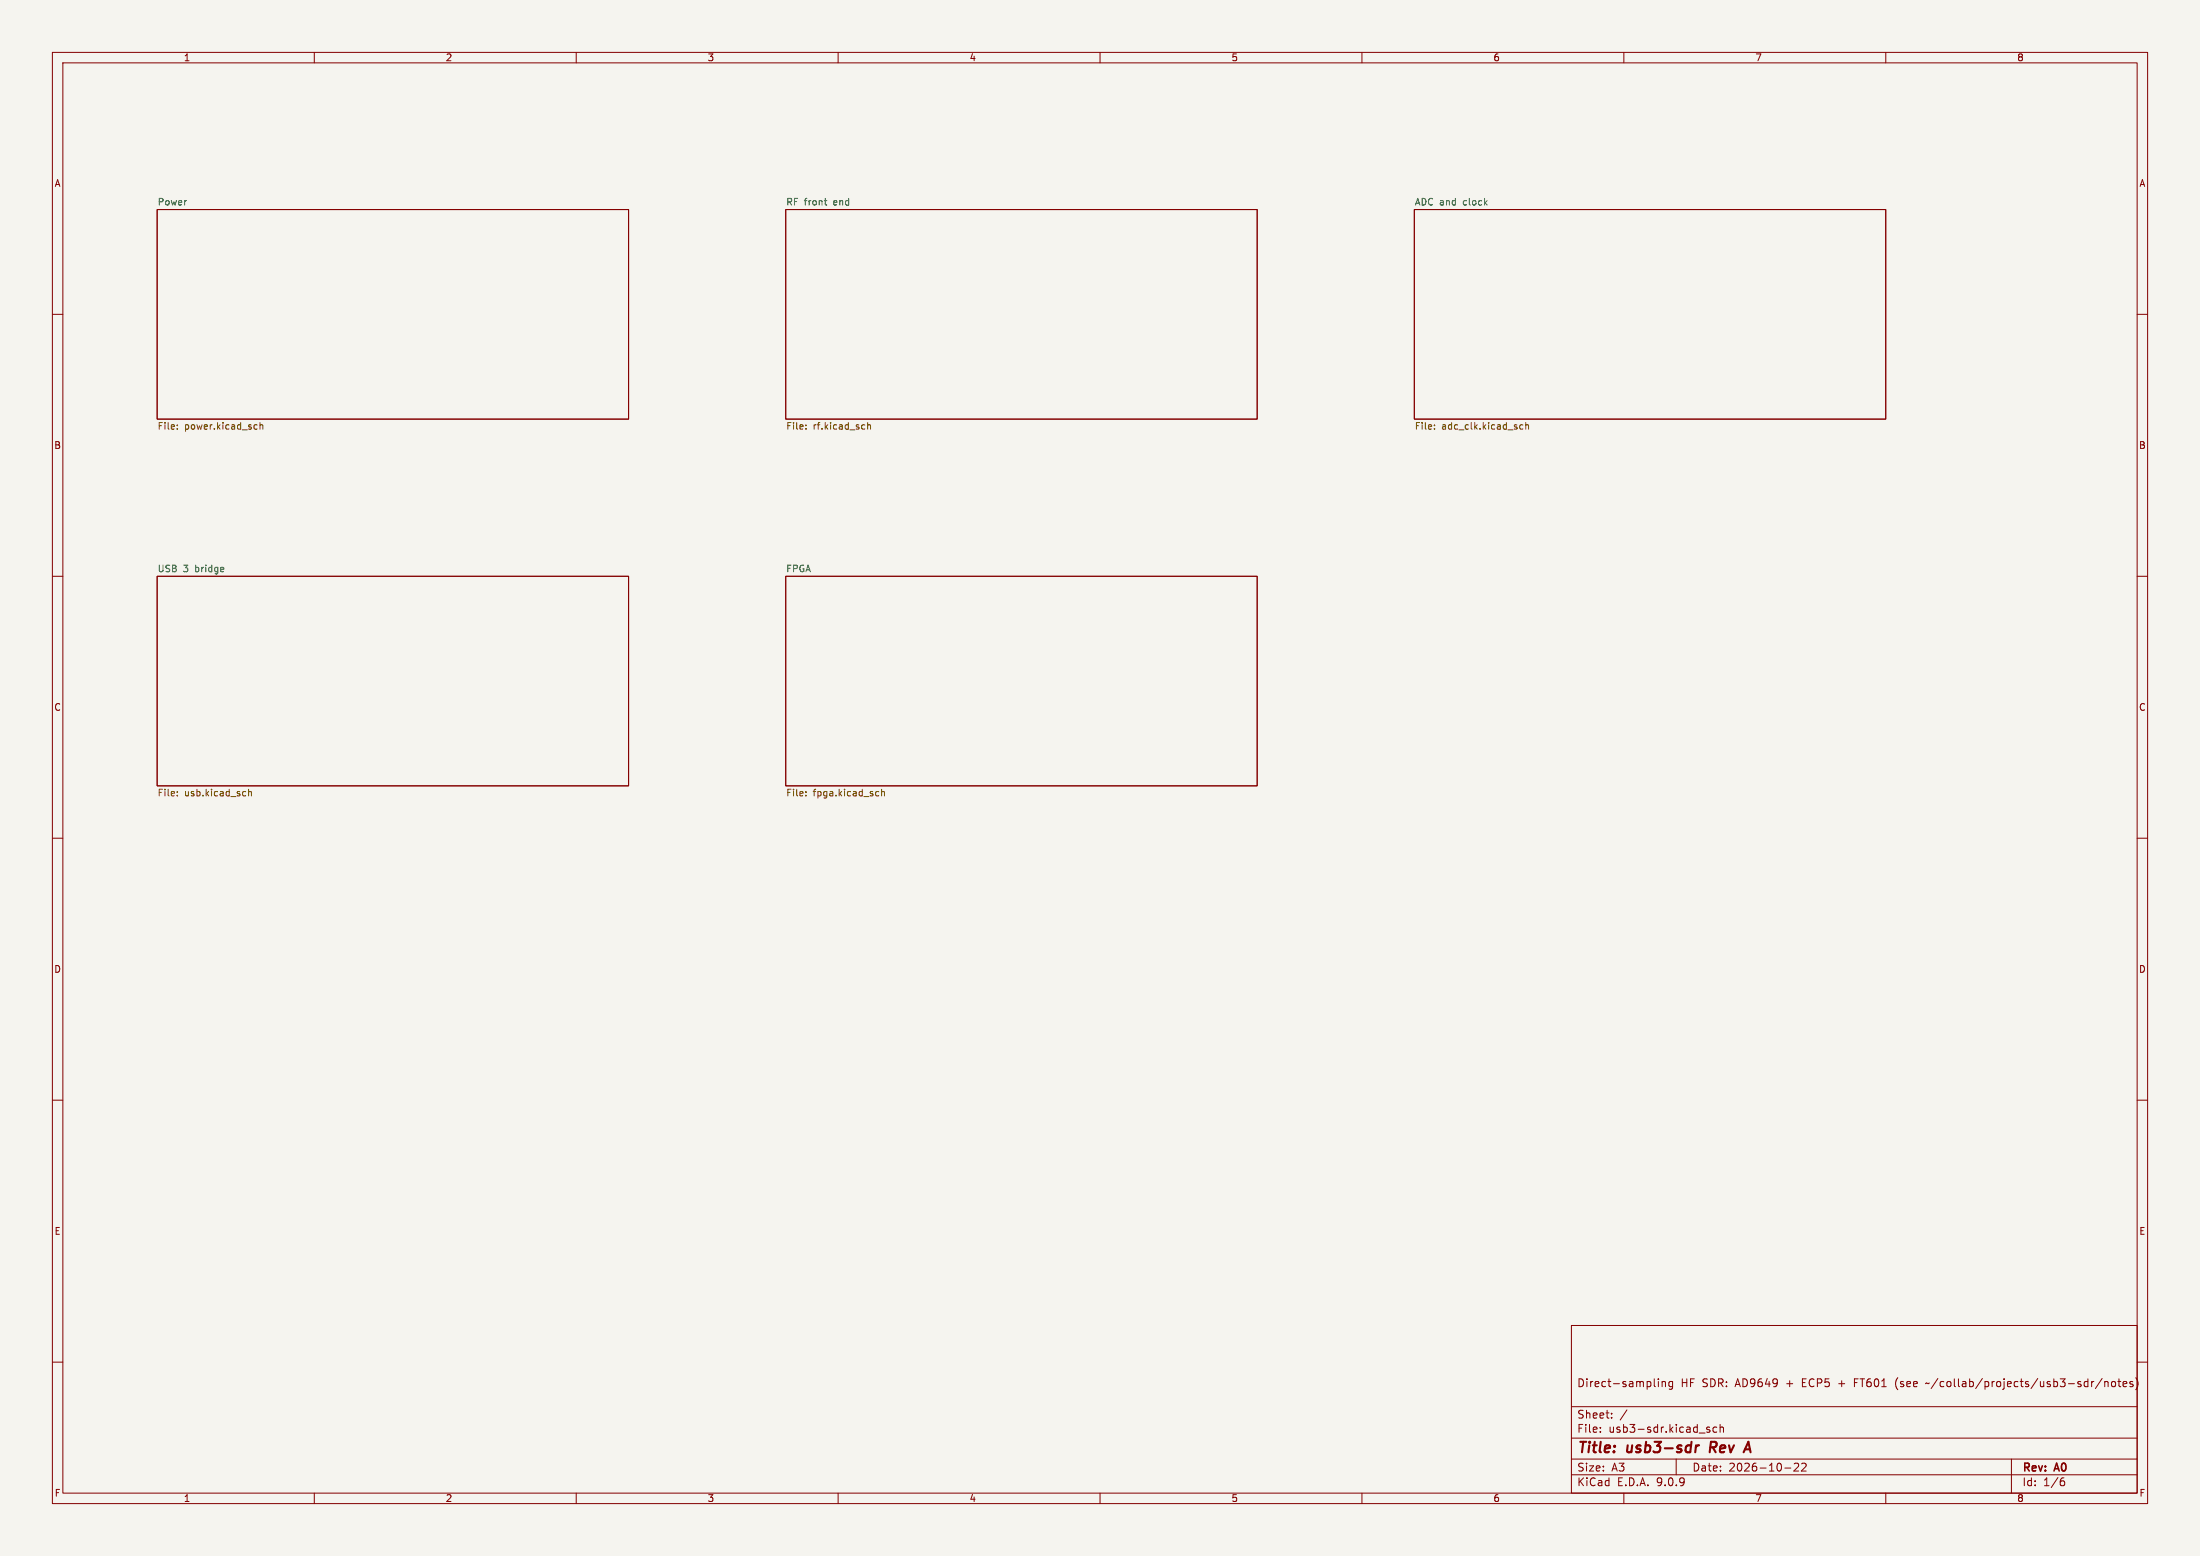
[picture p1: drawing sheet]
<svg xmlns="http://www.w3.org/2000/svg" width="420mm" height="297mm" viewBox="0 0 420 297" stroke-linecap="round" stroke-linejoin="round" font-family="sans-serif">
<path d="M0 0h420v297h-420z" fill="#f5f4ef" stroke="#f5f4ef" stroke-width=".19"/>
<g fill="none" stroke="#840000" stroke-width=".19">
<path d="M10 10h400v277h-400zM12 12h396v273h-396zM60 10v2M110 10v2M160 10v2M210 10v2M260 10v2M310 10v2M360 10v2M30 40h90v40h-90zM150 40h90v40h-90zM270 40h90v40h-90z"/>
<path d="M10 60h2M408 60h2M10 110h2M30 110h90v40h-90zM150 110h90v40h-90zM408 110h2M10 160h2M408 160h2M10 210h2M408 210h2M300 253h108v32h-108zM10 260h2"/>
<path d="M300 278.5h108M300 274.5h108M300 268.5h108M305.5 273.2v.2M305.5 272.5v.1M307.7 270.5v.2M307.7 269.8v.1M310.6 269.1l-1.3 1.9M316.6 263.2v.1M316.6 263.7v1M317.3 263.7v1M317.3 263.8l.2-.1 .4 .1v.9"/>
<path d="M319.3 263.8l-.4-.1-.3 .3 .1 .6h.6M319.3 263.7v1.2l-.3 .3-.3-.1M320 278.5v3M326.4 272.5l-.4-.1-.2 .2 .1 .2 .5 .2v.3h-.6M327.7 272.5l-.4-.1-.3 .3 .2 .6h.5M328.4 272.5l.2-.1 .3 .1 .1 .9M328.4 271.9v1.5M342.5 279.4l.6-.1 .2 .1 .1 .3-1 1.1h1M343.9 279.4l.6-.1 .2 .1 .1 .3-.9 1.1h.9M354 263.9h.5M354.7 263.2h-.7v1.5M362.1 263.3l-.2 .7 .2 1"/>
<path d="M368.2 264h-.4l-.2 .1M384 278.5v6.5M399.6 263.7h.1M401.3 263.1l-1.3 1.9M401.8 263.8l.2-.1 .4 .1v.9M401.8 263.7v1M403.2 263.8l.2-.1 .4 .1 .1 .6-.2 .2-.3 .1-.2-.2zM404.3 263.7h.6M404.5 263.2v1.3l.4 .2M405.3 264.2l.7-.2-.1-.2-.4-.1-.2 .2 .1 .7h.5M407.2 263.8l-.4-.1-.2 .2 .1 .2 .5 .2v.3h-.6M407.7 263a1.72 1.72 0 0 1 0 2.3"/>
<path d="M408 260h2M60 285v2M110 285v2M160 285v2M210 285v2M260 285v2M300 281.5h108M310 285v2M340.7 280.2h1.2M360 285v2M393.6 282.7h.4l.2 .2-.1 .5-.5 .2M394 282.1l-.4 .1"/>
</g>
<path d="M323.8 275.9l-.2 1.3M324.4 275.9l-.4 .1-.3 .3M326.6 275.2l-.2 2M332.9 277.2l.9-2 .4 2M333.1 276.6h1" fill="none" stroke="#840000" stroke-width=".4"/>
<g fill="none" stroke="#725600" stroke-width=".19">
<path d="M33.8 81.8v.1M33.8 81.1v.2M48.7 81.1h.4M49.1 81.9h-.4M49.6 81.2l.2-.1h.3l.1 .8M49.6 80.7v1.2M153.8 81.8v.1M153.8 81.1v.2M165.6 81.2l.2-.1h.3l.1 .8M165.6 80.7v1.2M273.8 81.8v.1M273.8 81.1v.2"/>
<path d="M290.7 81.1h-.3l-.3 .2 .1 .6h.5M291.3 81.2l.1-.1h.4v.8M291.3 80.7v1.2M33.8 151.1v.2M33.8 151.8v.1M47.5 150.7v1.2M47.5 151.2l.1-.1h.3l.1 .8M153.8 151.1v.2M153.8 151.8v.1M167.4 151.1h.4M167.8 151.9h-.4M168.3 151.2l.2-.1h.3v.8"/>
<path d="M168.3 150.7v1.2"/>
</g>
<path d="M157.4 38.3h.4M157.6 39.1h.2" fill="none" stroke="#006464" stroke-width=".19"/>
<g font-size="2.8" fill="#840000">
<text x="301" y="277.9">Title:</text>
<text x="310.6" y="277.9">usb3-sdr</text>
<text x="327.3" y="277.9">Rev</text>
</g>
<g font-size="2.1" fill="#840000">
<text x="301" y="265">Direct-sampling</text>
<text x="320.9" y="265">HF SDR: AD9649</text>
<text x="341.3" y="265">+</text>
<text x="344.4" y="265">ECP5</text>
<text x="351.5" y="265">+</text>
<text x="354.7" y="265">FT601</text>
<text x="362.7" y="265">(see</text>
<text x="368.8" y="265">~/collab/projects/usb3-sdr/notes)</text>
<text x="301" y="273.7">File:</text>
<text x="301" y="271">Sheet:</text>
<text x="307.1" y="273.7">usb3-sdr.kicad_sch</text>
<text x="301" y="281.1">Size:</text>
<text x="307.6" y="281.1">A3</text>
<text x="323" y="281.1">Date:</text>
<text x="330" y="281.1">2026-10-22</text>
<text x="386" y="281.3">Rev:</text>
<text x="392.4" y="281.3">A0</text>
<text x="301" y="283.9">KiCad</text>
<text x="308.7" y="283.9">E.D.A.</text>
<text x="316.3" y="283.9">9.0.9</text>
<text x="386" y="283.9">Id:</text>
<text x="390.1" y="283.9">1/6</text>
</g>
<g font-size="1.8" fill="#840000">
<text x="35" y="11.9">1</text>
<text x="85" y="11.9">2</text>
<text x="135" y="11.9">3</text>
<text x="185" y="11.9">4</text>
<text x="235" y="11.9">5</text>
<text x="285" y="11.9">6</text>
<text x="335" y="11.9">7</text>
<text x="385" y="11.9">8</text>
<text x="10.3" y="35.9">A</text>
<text x="408.3" y="35.9">A</text>
<text x="10.3" y="85.9">B</text>
<text x="408.2" y="85.9">B</text>
<text x="10.3" y="135.9">C</text>
<text x="408.2" y="135.9">C</text>
<text x="10.3" y="185.9">D</text>
<text x="408.2" y="185.9">D</text>
<text x="10.3" y="235.9">E</text>
<text x="408.3" y="235.9">E</text>
<text x="10.3" y="285.9">F</text>
<text x="35" y="286.9">1</text>
<text x="85" y="286.9">2</text>
<text x="135" y="286.9">3</text>
<text x="185" y="286.9">4</text>
<text x="235" y="286.9">5</text>
<text x="285" y="286.9">6</text>
<text x="335" y="286.9">7</text>
<text x="385" y="286.9">8</text>
<text x="408.3" y="285.9">F</text>
</g>
<g font-size="1.8" fill="#006464">
<text x="30" y="39.3">Power</text>
<text x="150" y="39.3">RF front</text>
<text x="159.2" y="39.3">end</text>
<text x="270" y="39.3">ADC and</text>
<text x="279.4" y="39.3">clock</text>
<text x="30" y="109.3">USB</text>
<text x="35" y="109.3">3</text>
<text x="37.4" y="109.3">bridge</text>
<text x="150" y="109.3">FPGA</text>
</g>
<g font-size="1.8" fill="#725600">
<text x="30" y="82.3">File:</text>
<text x="35.2" y="82.3">power.kicad_sch</text>
<text x="150" y="82.3">File:</text>
<text x="155.2" y="82.3">rf.kicad_sch</text>
<text x="270" y="82.3">File:</text>
<text x="275.2" y="82.3">adc_clk.kicad_sch</text>
<text x="30" y="152.3">File:</text>
<text x="35.2" y="152.3">usb.kicad_sch</text>
<text x="150" y="152.3">File:</text>
<text x="155.2" y="152.3">fpga.kicad_sch</text>
</g>
</svg>
